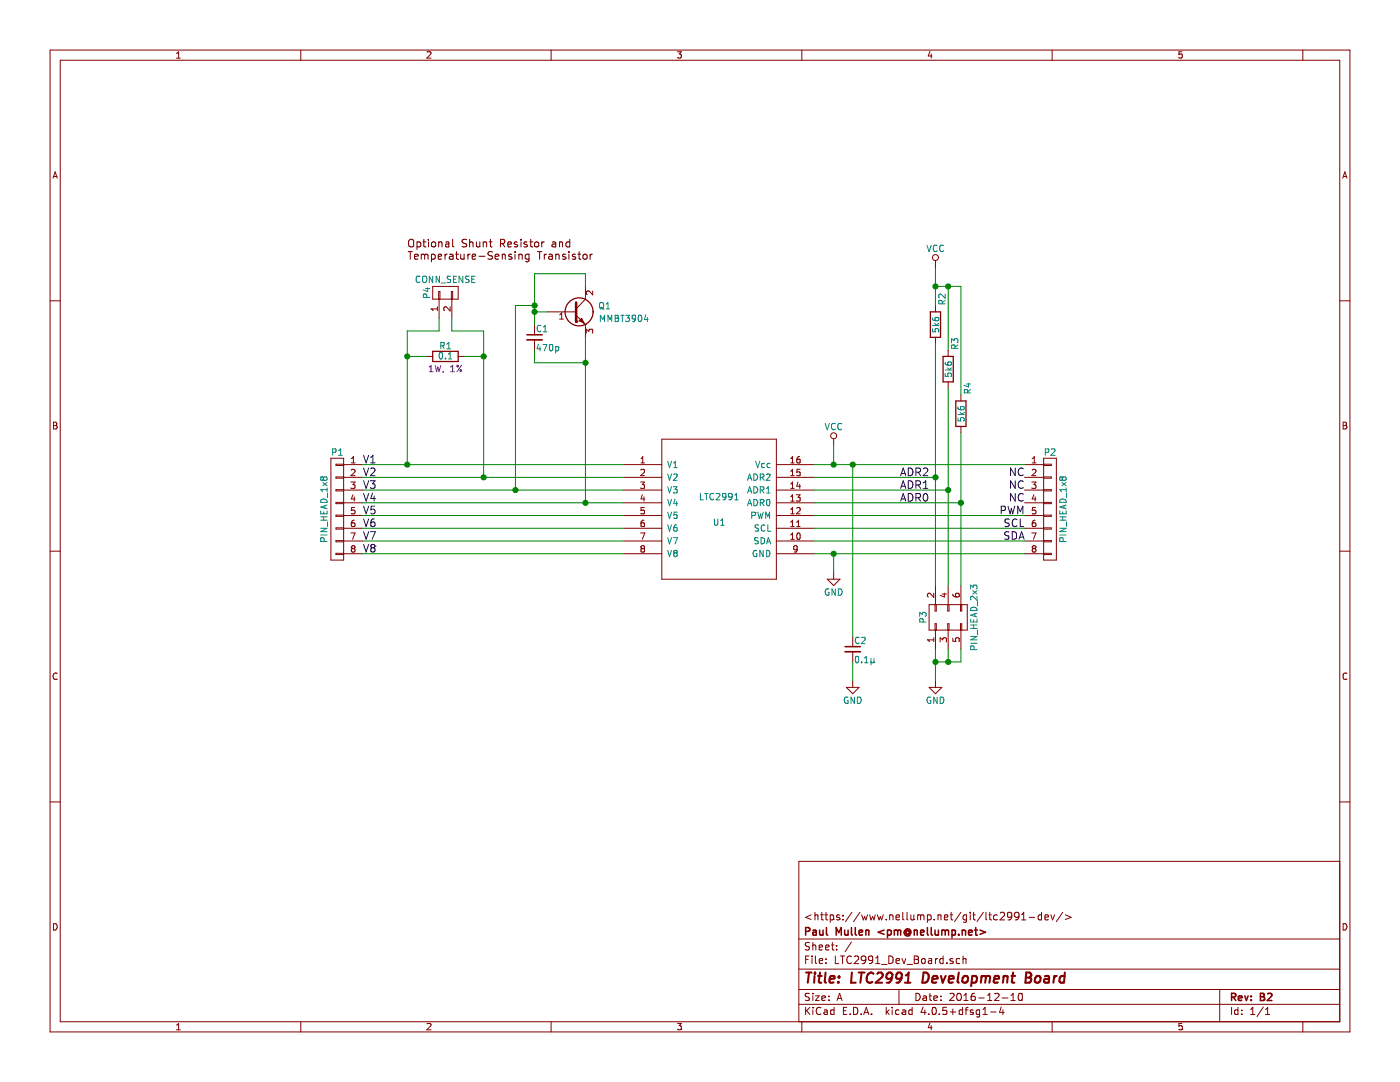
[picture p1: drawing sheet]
EESchema Schematic File Version 2
LIBS:power
LIBS:device
LIBS:transistors
LIBS:conn
LIBS:linear
LIBS:regul
LIBS:74xx
LIBS:cmos4000
LIBS:adc-dac
LIBS:memory
LIBS:xilinx
LIBS:microcontrollers
LIBS:dsp
LIBS:microchip
LIBS:analog_switches
LIBS:motorola
LIBS:texas
LIBS:intel
LIBS:audio
LIBS:interface
LIBS:digital-audio
LIBS:philips
LIBS:display
LIBS:cypress
LIBS:siliconi
LIBS:opto
LIBS:atmel
LIBS:contrib
LIBS:valves
LIBS:LTC299x
LIBS:LTC2991_Dev_Board-cache
EELAYER 25 0
EELAYER END
$Descr A 11000 8500
encoding utf-8
Sheet 1 1
Title "LTC2991 Development Board"
Date "2016-12-10"
Rev "B2"
Comp "Paul Mullen <pm@nellump.net>"
Comment1 "<https://www.nellump.net/git/ltc2991-dev/>"
Comment2 ""
Comment3 ""
Comment4 ""
$EndDescr
$Comp
L LTC2991 U1
U 1 1
P 5650 4000
F 0 "U1" H 5650 3900 50  0000 C CNN
F 1 "LTC2991" H 5650 4100 50  0000 C CNN
F 2 "Local:MSOP-16" H 5650 4000 50  0001 C CNN
F 3 "" H 5650 4000 50  0001 C CNN
	1    5650 4000
	1    0    0    -1  
$EndComp
$Comp
L R R2
U 1 1
P 7350 2550
F 0 "R2" V 7400 2750 50  0000 C CNN
F 1 "5k6" V 7350 2550 50  0000 C CNN
F 2 "Resistors_SMD:R_0603" V 7280 2550 30  0001 C CNN
F 3 "" H 7350 2550 30  0000 C CNN
	1    7350 2550
	1    0    0    -1  
$EndComp
$Comp
L R R3
U 1 1
P 7450 2900
F 0 "R3" V 7500 3100 50  0000 C CNN
F 1 "5k6" V 7450 2900 50  0000 C CNN
F 2 "Resistors_SMD:R_0603" V 7380 2900 30  0001 C CNN
F 3 "" H 7450 2900 30  0000 C CNN
	1    7450 2900
	1    0    0    -1  
$EndComp
$Comp
L R R4
U 1 1
P 7550 3250
F 0 "R4" V 7600 3450 50  0000 C CNN
F 1 "5k6" V 7550 3250 50  0000 C CNN
F 2 "Resistors_SMD:R_0603" V 7480 3250 30  0001 C CNN
F 3 "" H 7550 3250 30  0000 C CNN
	1    7550 3250
	1    0    0    -1  
$EndComp
$Comp
L R R1
U 1 1
P 3500 2800
F 0 "R1" V 3580 2800 50  0000 C CNN
F 1 "0.1" V 3500 2800 50  0000 C CNN
F 2 "Resistors_SMD:R_1206" V 3430 2800 30  0001 C CNN
F 3 "" H 3500 2800 30  0000 C CNN
F 4 "1W, 1%" V 3400 2800 50  0000 C CNN "Note"
	1    3500 2800
	0    -1   -1   0   
$EndComp
Text Notes 3200 2050 0    60   ~ 0
Optional Shunt Resistor and\nTemperature-Sensing Transistor
$Comp
L CONN_02X03 P3
U 1 1
P 7450 4850
F 0 "P3" H 7450 5050 50  0000 C CNN
F 1 "PIN_HEAD_2x3" H 7450 4650 50  0000 C CNN
F 2 "Pin_Headers:Pin_Header_Straight_2x03" H 7450 3650 60  0001 C CNN
F 3 "" H 7450 3650 60  0000 C CNN
	1    7450 4850
	0    -1   -1   0   
$EndComp
$Comp
L CONN_01X08 P1
U 1 1
P 2650 4000
F 0 "P1" H 2650 4450 50  0000 C CNN
F 1 "PIN_HEAD_1x8" V 2750 4000 50  0000 C CNN
F 2 "Pin_Headers:Pin_Header_Straight_1x08" H 2650 4000 60  0001 C CNN
F 3 "" H 2650 4000 60  0000 C CNN
	1    2650 4000
	-1   0    0    -1  
$EndComp
$Comp
L CONN_01X08 P2
U 1 1
P 8250 4000
F 0 "P2" H 8250 4450 50  0000 C CNN
F 1 "PIN_HEAD_1x8" V 8350 4000 50  0000 C CNN
F 2 "Pin_Headers:Pin_Header_Straight_1x08" H 8250 4000 60  0001 C CNN
F 3 "" H 8250 4000 60  0000 C CNN
	1    8250 4000
	1    0    0    -1  
$EndComp
$Comp
L Q_NPN_BCE Q1
U 1 1
P 4500 2450
F 0 "Q1" H 4800 2500 50  0000 R CNN
F 1 "MMBT3904" H 5100 2400 50  0000 R CNN
F 2 "Housings_SOT-23_SOT-143_TSOT-6:SOT-23" H 4700 2550 29  0001 C CNN
F 3 "" H 4500 2450 60  0000 C CNN
	1    4500 2450
	1    0    0    -1  
$EndComp
$Comp
L CONN_01X02 P4
U 1 1
P 3500 2300
F 0 "P4" H 3500 2450 50  0000 C CNN
F 1 "CONN_SENSE" V 3600 2300 50  0000 C CNN
F 2 "Pin_Headers:Pin_Header_Straight_1x02" H 3500 2300 60  0001 C CNN
F 3 "" H 3500 2300 60  0000 C CNN
	1    3500 2300
	0    -1   -1   0   
$EndComp
$Comp
L C_Small C2
U 1 1
P 6700 5100
F 0 "C2" H 6710 5170 50  0000 L CNN
F 1 "0.1μ" H 6710 5020 50  0000 L CNN
F 2 "Capacitors_SMD:C_0402" H 6700 5100 60  0001 C CNN
F 3 "" H 6700 5100 60  0000 C CNN
	1    6700 5100
	1    0    0    -1  
$EndComp
$Comp
L C_Small C1
U 1 1
P 4200 2650
F 0 "C1" H 4210 2720 50  0000 L CNN
F 1 "470p" H 4210 2570 50  0000 L CNN
F 2 "Capacitors_SMD:C_0402" H 4200 2650 60  0001 C CNN
F 3 "" H 4200 2650 60  0000 C CNN
	1    4200 2650
	1    0    0    -1  
$EndComp
Text Label 2850 3650 0    60   ~ 0
V1
Text Label 2850 3750 0    60   ~ 0
V2
Text Label 2850 3850 0    60   ~ 0
V3
Text Label 2850 3950 0    60   ~ 0
V4
Wire Wire Line
	7350 3750 6400 3750
Wire Wire Line
	7350 5100 7350 5350
Wire Wire Line
	7550 5200 7550 5100
Wire Wire Line
	7450 5100 7450 5200
Wire Wire Line
	4200 2450 4300 2450
Wire Wire Line
	4200 2150 4200 2550
Wire Wire Line
	4600 2150 4200 2150
Wire Wire Line
	4600 2250 4600 2150
Wire Wire Line
	3450 2600 3450 2500
Wire Wire Line
	3200 2600 3450 2600
Wire Wire Line
	3550 2600 3800 2600
Wire Wire Line
	3550 2600 3550 2500
Connection ~ 4200 2450
Wire Wire Line
	4600 2650 4600 3950
Wire Wire Line
	4600 2850 4200 2850
Wire Wire Line
	4200 2850 4200 2750
Wire Wire Line
	2850 3650 4900 3650
Wire Wire Line
	2850 3750 4900 3750
Wire Wire Line
	2850 3850 4900 3850
Wire Wire Line
	2850 3950 4900 3950
Wire Wire Line
	2850 4050 4900 4050
Wire Wire Line
	4900 4150 2850 4150
Wire Wire Line
	2850 4250 4900 4250
Wire Wire Line
	4900 4350 2850 4350
Connection ~ 7350 3750
Wire Wire Line
	7350 2700 7350 4600
Connection ~ 7450 5200
Wire Wire Line
	7450 3050 7450 4600
Wire Wire Line
	6400 3850 7450 3850
Connection ~ 7450 3850
Wire Wire Line
	7550 3400 7550 4600
Wire Wire Line
	6400 3950 7550 3950
Connection ~ 7550 3950
Wire Wire Line
	6400 3650 8050 3650
Wire Wire Line
	8050 4050 6400 4050
Wire Wire Line
	6400 4150 8050 4150
Wire Wire Line
	6400 4350 8050 4350
Wire Wire Line
	8050 4250 6400 4250
Wire Wire Line
	7350 2100 7350 2400
Wire Wire Line
	7450 2250 7450 2750
Wire Wire Line
	7550 2250 7550 3100
Connection ~ 7450 2250
Wire Wire Line
	6700 5000 6700 3650
Connection ~ 6700 3650
Text Label 2850 4050 0    60   ~ 0
V5
Text Label 2850 4150 0    60   ~ 0
V6
Text Label 2850 4250 0    60   ~ 0
V7
Text Label 2850 4350 0    60   ~ 0
V8
Text Label 8050 3750 2    60   ~ 0
NC
Text Label 8050 3850 2    60   ~ 0
NC
Text Label 8050 3950 2    60   ~ 0
NC
Text Label 8050 4050 2    60   ~ 0
PWM
Text Label 8050 4150 2    60   ~ 0
SCL
Text Label 8050 4250 2    60   ~ 0
SDA
Wire Wire Line
	6700 5350 6700 5200
Text Label 7300 3750 2    60   ~ 0
ADR2
Text Label 7300 3850 2    60   ~ 0
ADR1
Text Label 7300 3950 2    60   ~ 0
ADR0
Wire Wire Line
	3350 2800 3200 2800
Wire Wire Line
	3200 2600 3200 3650
Wire Wire Line
	3650 2800 3800 2800
Wire Wire Line
	3800 2600 3800 3750
Connection ~ 3200 3650
Connection ~ 3200 2800
Connection ~ 3800 3750
Connection ~ 3800 2800
Connection ~ 4600 3950
Connection ~ 4600 2850
Wire Wire Line
	4200 2400 4050 2400
Wire Wire Line
	4050 2400 4050 3850
Connection ~ 4050 3850
Connection ~ 4200 2400
$Comp
L VCC #PWR1
U 1 1
P 7350 2100
F 0 "#PWR1" H 7350 1950 50  0001 C CNN
F 1 "VCC" H 7350 2250 50  0000 C CNN
F 2 "" H 7350 2100 50  0000 C CNN
F 3 "" H 7350 2100 50  0000 C CNN
	1    7350 2100
	1    0    0    -1  
$EndComp
Wire Wire Line
	7350 2250 7550 2250
Connection ~ 7350 2250
$Comp
L VCC #PWR2
U 1 1
P 6550 3500
F 0 "#PWR2" H 6550 3350 50  0001 C CNN
F 1 "VCC" H 6550 3650 50  0000 C CNN
F 2 "" H 6550 3500 50  0000 C CNN
F 3 "" H 6550 3500 50  0000 C CNN
	1    6550 3500
	1    0    0    -1  
$EndComp
Wire Wire Line
	6550 3500 6550 3650
Connection ~ 6550 3650
$Comp
L GND #PWR3
U 1 1
P 6550 4500
F 0 "#PWR3" H 6550 4250 50  0001 C CNN
F 1 "GND" H 6550 4350 50  0000 C CNN
F 2 "" H 6550 4500 50  0000 C CNN
F 3 "" H 6550 4500 50  0000 C CNN
	1    6550 4500
	1    0    0    -1  
$EndComp
Wire Wire Line
	6550 4500 6550 4350
Connection ~ 6550 4350
$Comp
L GND #PWR5
U 1 1
P 7350 5350
F 0 "#PWR5" H 7350 5100 50  0001 C CNN
F 1 "GND" H 7350 5200 50  0000 C CNN
F 2 "" H 7350 5350 50  0000 C CNN
F 3 "" H 7350 5350 50  0000 C CNN
	1    7350 5350
	1    0    0    -1  
$EndComp
Wire Wire Line
	7350 5200 7550 5200
Connection ~ 7350 5200
$Comp
L GND #PWR4
U 1 1
P 6700 5350
F 0 "#PWR4" H 6700 5100 50  0001 C CNN
F 1 "GND" H 6700 5200 50  0000 C CNN
F 2 "" H 6700 5350 50  0000 C CNN
F 3 "" H 6700 5350 50  0000 C CNN
	1    6700 5350
	1    0    0    -1  
$EndComp
$EndSCHEMATC
